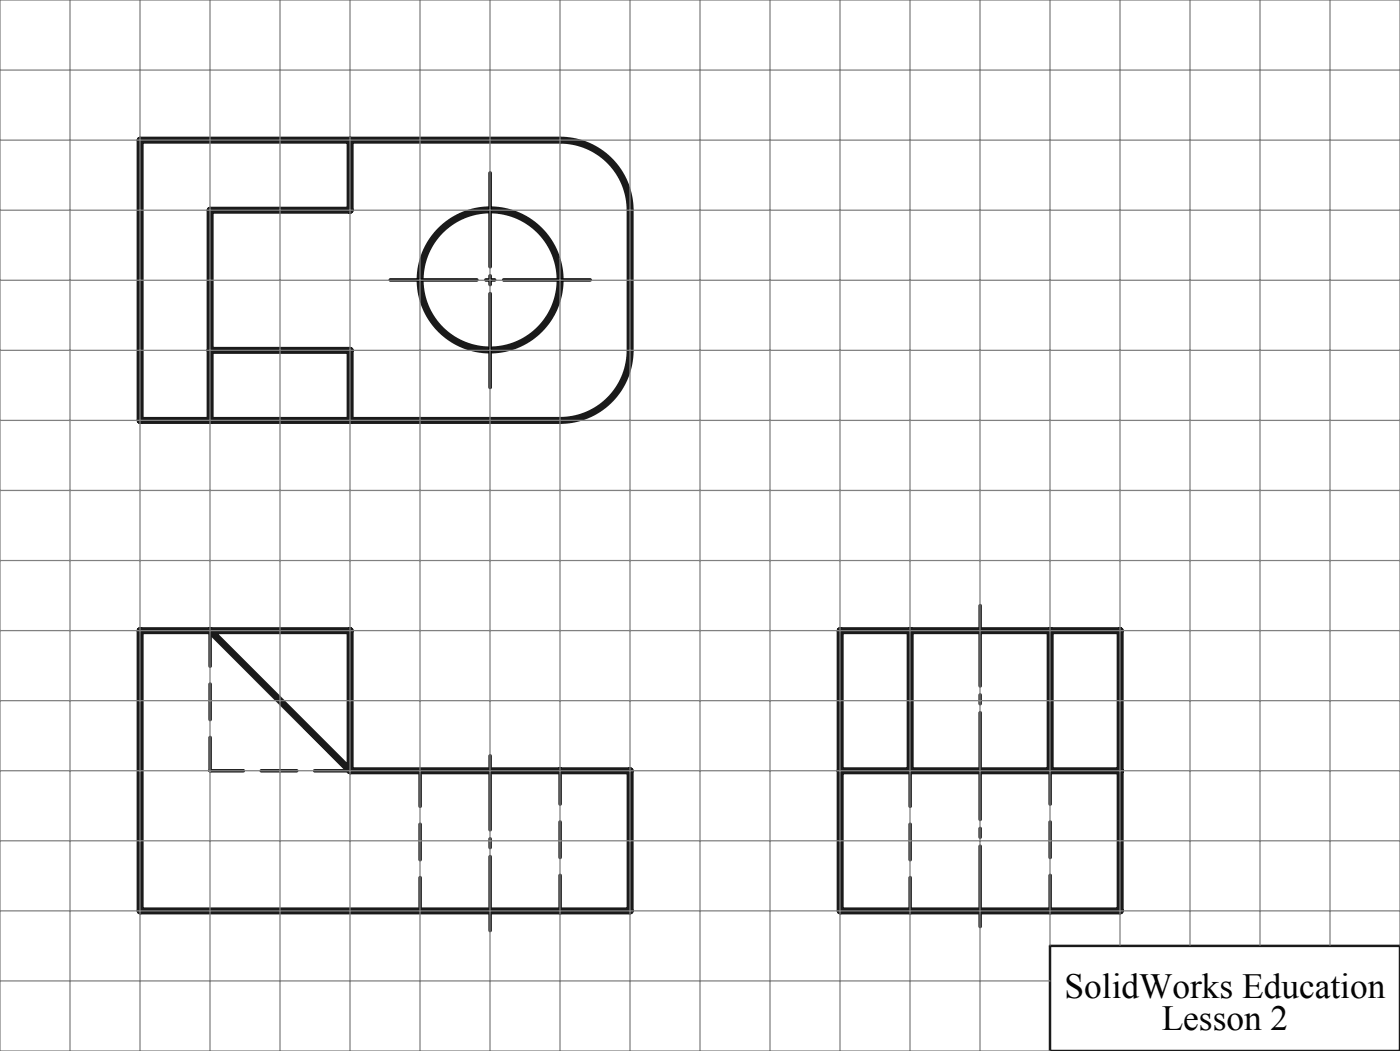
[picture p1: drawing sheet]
<svg xmlns="http://www.w3.org/2000/svg" width="200mm" height="150mm" viewBox="0 0 200 150" stroke-linecap="round" stroke-linejoin="round" font-family="sans-serif">
<g fill="none" stroke="#191924" stroke-width="1" stroke-linecap="butt">
<path d="M80 20a10 10 0 0 1 10 10M90 50a10 10 0 0 1-10 10"/>
<circle cx="70" cy="40" r="10"/>
</g>
<path d="M70 24.7v30.6" fill="none" stroke="#000" stroke-width=".5" stroke-dasharray="15.2 1.3 1.3 1.3" stroke-dashoffset="1.8"/>
<path d="M84.3 40h-28.6" fill="none" stroke="#000" stroke-width=".5" stroke-dasharray="15.2 1.3 1.3 1.3" stroke-dashoffset="2.9"/>
<path d="M150 135h50v15h-50z" fill="none" stroke="#191924" stroke-width=".35"/>
<path d="M70 132.8v-24.9" fill="none" stroke="#191924" stroke-width=".5" stroke-dasharray="15.2 1.3 1.3 1.3" stroke-dashoffset="4.7"/>
<path d="M140 132.2v-45.8" fill="none" stroke="#191924" stroke-width=".5" stroke-dasharray="15.2 1.3 1.3 1.3" stroke-dashoffset="3.8"/>
<path d="M30 90v20M50 110h-20M60 110v20M130 110v20M80 130v-20M150 130v-20" fill="none" stroke="#191924" stroke-width=".5" stroke-dasharray="5.1 2.5"/>
<path d="M50 20v10h-20v30M80 20h-60v40h60M90 30v20M30 50h20v10M20 90h30v20h40v20h-70zM30 90l20 20M120 90h40v40h-40zM130 90v20M150 90v20M120 110h40" fill="none" stroke="#191924" stroke-width="1"/>
<g fill="none" stroke="#808080" stroke-width=".18">
<path d="M0 10h200M10 0v150M20 0v150M30 0v150M40 0v150M50 0v150M60 0v150M70 0v150M80 0v150M90 0v150M100 0v150M110 0v150"/>
<path d="M120 0v150M130 0v150M140 0v150M150 0v134.9M160 0v134.9M170 0v134.9M180 0v134.9M190 0v134.9M0 30h200M0 20h200M0 50h200M0 40h200"/>
<path d="M0 70h200M0 60h200M0 90h200M0 80h200M0 110h200M0 100h200M0 130h200M0 120h200M200 134.9v-134.9h-200v150h150M0 140h150"/>
</g>
<g font-size="5">
<text x="152.1" y="142.4">SolidWorks Education</text>
<text x="166" y="147">Lesson 2</text>
</g>
</svg>
